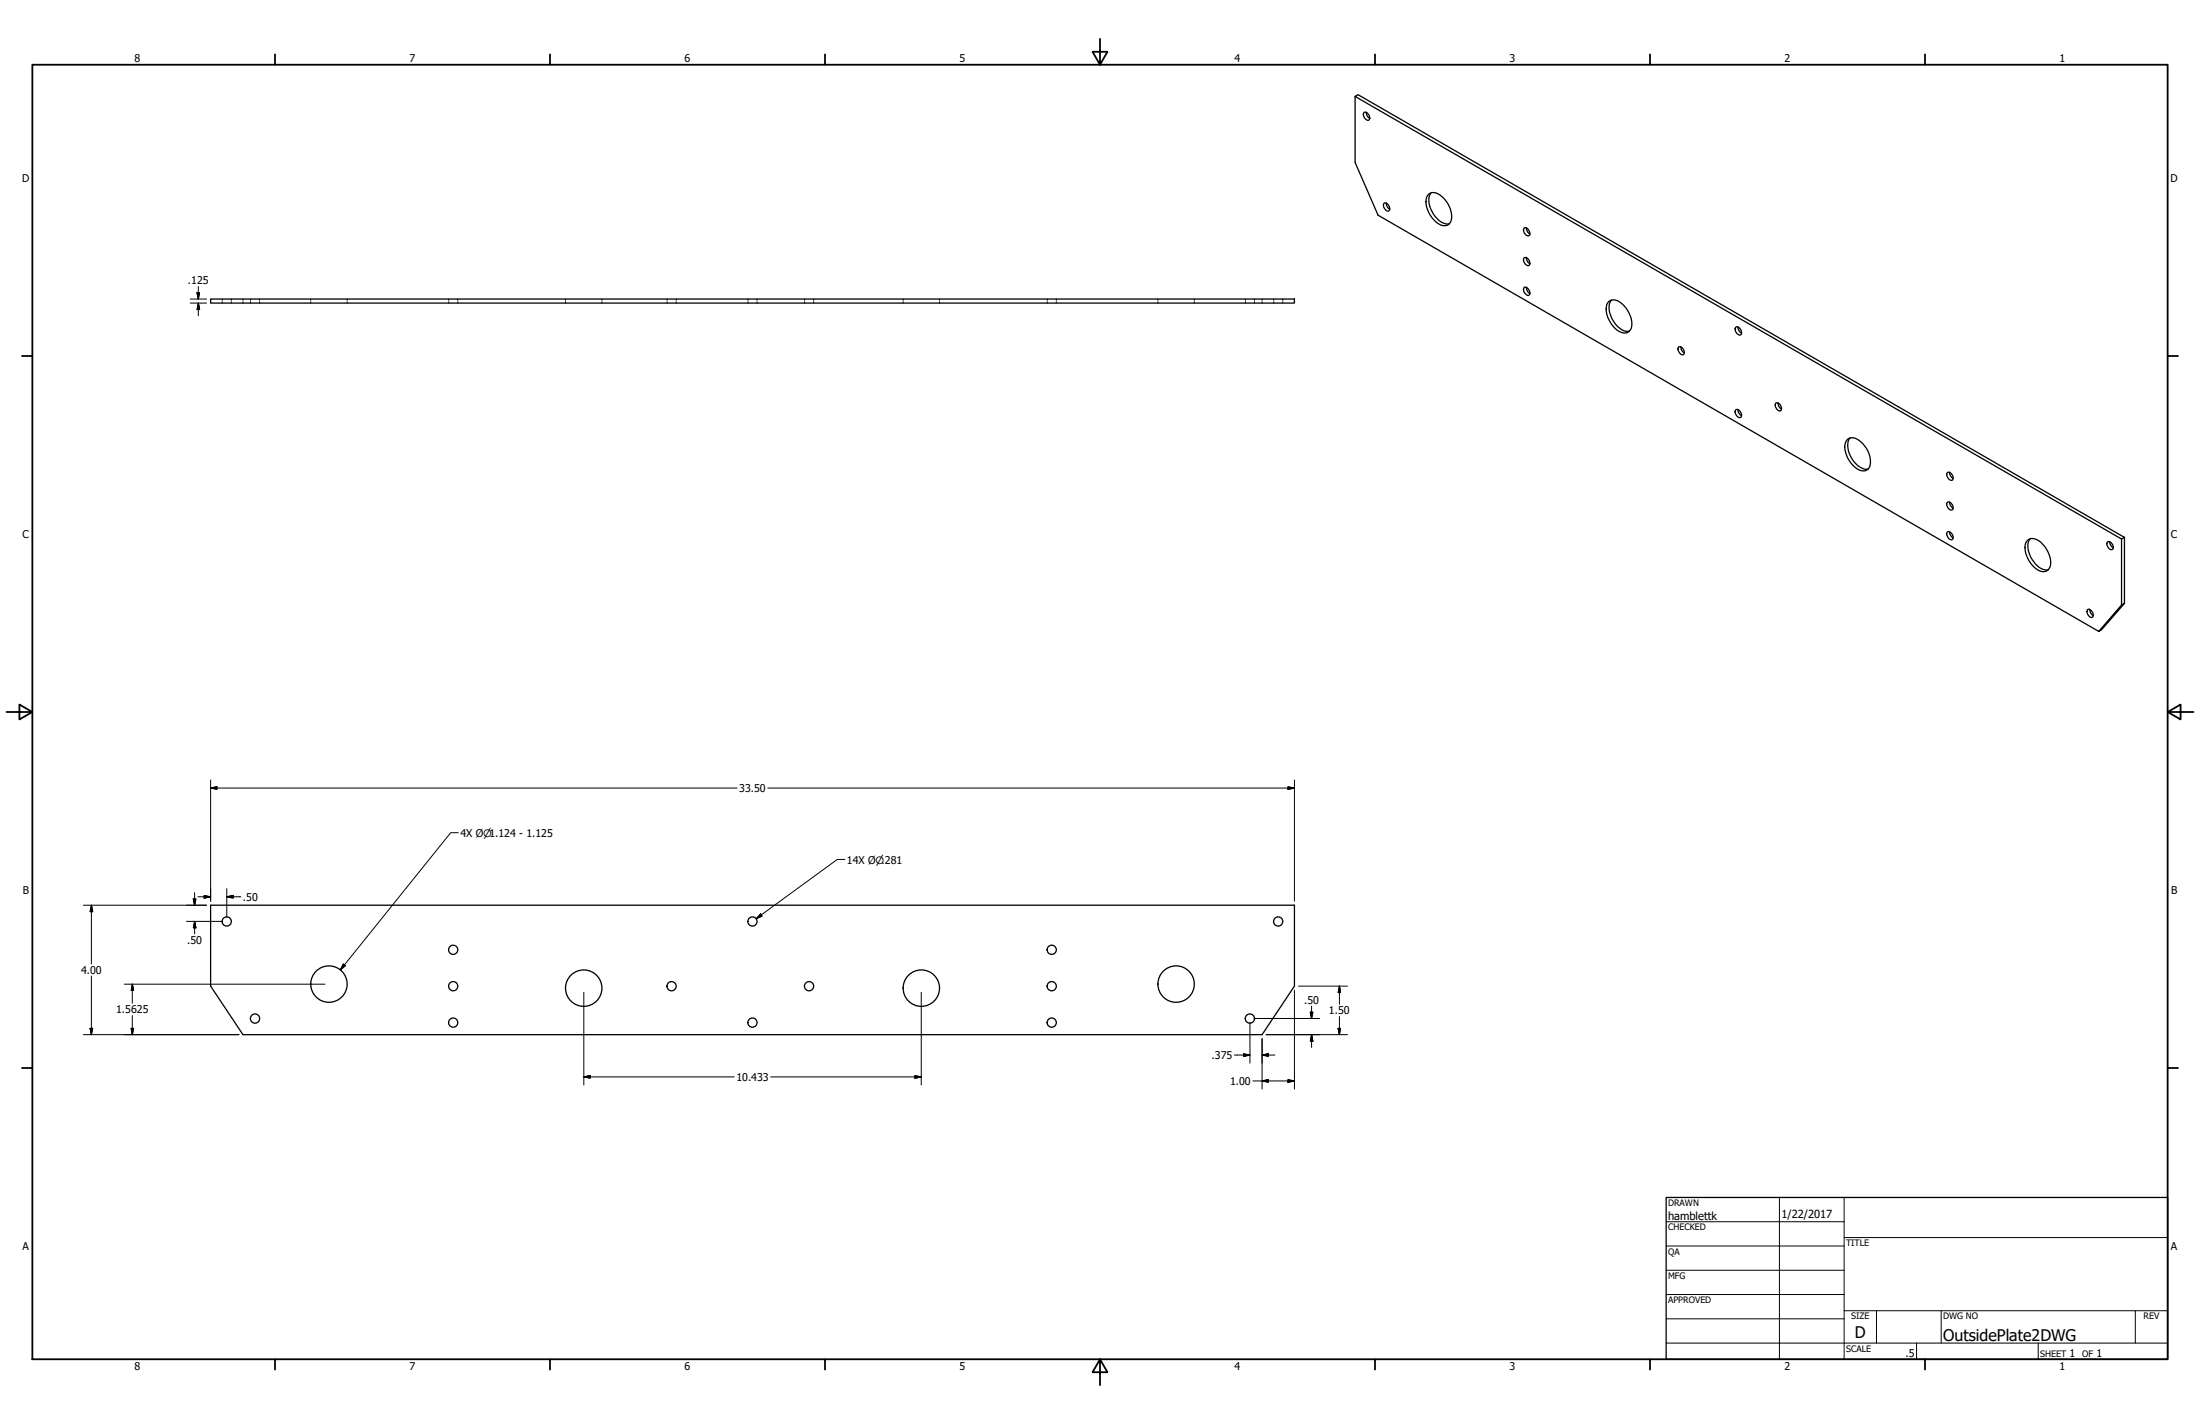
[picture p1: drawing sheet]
<svg xmlns="http://www.w3.org/2000/svg" width="864mm" height="559mm" viewBox="0 0 864 559" stroke-linecap="round" stroke-linejoin="round" font-family="sans-serif">
<!-- layer: Visible (ANSI) -->
<g fill="none" stroke="#000" stroke-width=".51">
<path d="M531.9 37.8l1.2-.7 300.8 173.8-1.1 .6zM531.9 37.8v26l9.1 20.7 282.8 163.3M535.4 44.1a1.98 1.98 0 0 1 1.9 1 1.98 1.98 0 0 1 0 2.1 2.16 2.16 0 0 1-1.9-3.1zM536.3 44.1l.7 1.8 .7 .6M543.3 79.8a1.98 1.98 0 0 1 1.9 .9 1.98 1.98 0 0 1-.1 2.1 2.16 2.16 0 0 1-1.8-3zM544.2 79.7l.3 1.4 1.1 1M560.8 76.2a3.8 3.8 0 0 1 5.2 1 9.4 9.4 0 0 1 3.3 10.2 3.6 3.6 0 0 1-5.7-.4 10.4 10.4 0 0 1-3.6-9.6zM561.8 75.6a7.2 7.2 0 0 0 .9 8.4 6.7 6.7 0 0 0 6.2 3.8M598.3 89.5a1.98 1.98 0 0 1 1.9 .9 1.98 1.98 0 0 1-.1 2.1 2.16 2.16 0 0 1-1.8-3zM599.2 89.4l.6 1.8 .8 .6M82.7 117.3h425.4v1.6h-425.4zM598.3 101.2a1.98 1.98 0 0 1 1.9 .9 1.98 1.98 0 0 1-.1 2.1 2.16 2.16 0 0 1-1.8-3z"/>
<path d="M598.3 112.8a1.98 1.98 0 0 1 1.9 1 1.98 1.98 0 0 1-.1 2.1 2.16 2.16 0 0 1-1.8-3.1zM599.2 101.1l.6 1.8 .8 .6M599.2 112.8l.6 1.8 .8 .6M631.6 118.3a3.8 3.8 0 0 1 5.2 1 10.4 10.4 0 0 1 3.5 9.5 3.1 3.1 0 0 1-5.2 1 9.7 9.7 0 0 1-4-10.9zM632.6 117.7a7.2 7.2 0 0 0 .8 8.4 6.6 6.6 0 0 0 6.2 3.9M658.9 136.1a1.98 1.98 0 0 1 1.9 1 1.98 1.98 0 0 1 0 2.1 2.16 2.16 0 0 1-1.9-3.1zM659.8 136.1l.3 1.4 1.1 1M681.4 128.4a1.98 1.98 0 0 1 1.9 .9 1.98 1.98 0 0 1 0 2.1 2.16 2.16 0 0 1-1.9-3zM682.2 128.3l.7 1.9 .7 .5M697.1 158.2a1.98 1.98 0 0 1 1.9 .9 1.98 1.98 0 0 1-.1 2.1 2.16 2.16 0 0 1-1.8-3zM698 158.1l.3 1.4 1 1M681.4 160.8a1.98 1.98 0 0 1 1.9 .9 1.98 1.98 0 0 1 0 2.1 2.16 2.16 0 0 1-1.9-3z"/>
<path d="M682.2 160.7l.7 1.9 .7 .5M725.2 172.4a3.8 3.8 0 0 1 5.2 1 9.5 9.5 0 0 1 3.3 10.2 3.7 3.7 0 0 1-5.7-.4 10.1 10.1 0 0 1-3.5-9.6zM726.2 171.8a7.2 7.2 0 0 0 .9 8.4 7.1 7.1 0 0 0 6.2 3.9M764.2 197.4l.3-.3a1.95 1.95 0 0 1 1.8 .9 1.95 1.95 0 0 1 0 2.1 2.18 2.18 0 0 1-2.1-2.7zM764.5 185.4a1.98 1.98 0 0 1 1.9 1 1.98 1.98 0 0 1-.1 2.1 2.1 2.1 0 0 1-1.8-3.1zM765.3 185.4l.4 1.4 1 1M765.3 197l.4 1.4 1 1.1M764.5 208.7a1.98 1.98 0 0 1 1.9 1 1.98 1.98 0 0 1-.1 2.1 2.1 2.1 0 0 1-1.8-3.1zM765.3 208.7l.4 1.4 1 1M796 212a4.4 4.4 0 0 1 5.9 1.7 8.7 8.7 0 0 1 2.5 9.4 3.6 3.6 0 0 1-5.7-.3 10.4 10.4 0 0 1-3.6-9.6zM797 211.4a7.1 7.1 0 0 0 .8 8.3 6.6 6.6 0 0 0 6.2 3.9M827.1 212.9l.2-.2a1.95 1.95 0 0 1 1.9 .9 1.95 1.95 0 0 1 0 2 2.18 2.18 0 0 1-2.1-2.7z"/>
<path d="M828.2 212.6l.3 1.4 1.1 1M832.8 211.5v25.9M833.9 210.9v25.9M819.5 239.2a1.98 1.98 0 0 1 1.8 1 1.98 1.98 0 0 1 0 2.1 2.16 2.16 0 0 1-1.8-3.1zM820.3 239.1l.4 1.4 1 1.1M832.8 237.4l1.1-.6-9 10.3-1.1 .7zM82.7 355.2h425.4v31.8l-12.7 19h-400l-12.7-19z"/>
<circle cx="89" cy="361.6" r="1.81"/>
<circle cx="177.9" cy="372.7" r="1.81"/>
<circle cx="295.4" cy="361.6" r="1.81"/>
<circle cx="412.8" cy="372.7" r="1.81"/>
<circle cx="501.7" cy="361.6" r="1.81"/>
<circle cx="100.1" cy="399.7" r="1.81"/>
<circle cx="129.1" cy="386.2" r="7.1"/>
<circle cx="177.9" cy="387" r="1.81"/>
<circle cx="229.1" cy="387.8" r="7.1"/>
<circle cx="263.6" cy="387" r="1.81"/>
<circle cx="317.6" cy="387" r="1.81"/>
<circle cx="361.7" cy="387.8" r="7.1"/>
<circle cx="412.8" cy="387" r="1.81"/>
<circle cx="461.7" cy="386.2" r="7.1"/>
<circle cx="490.6" cy="399.7" r="1.81"/>
<circle cx="177.9" cy="401.3" r="1.81"/>
<circle cx="295.4" cy="401.3" r="1.81"/>
<circle cx="412.8" cy="401.3" r="1.81"/>
</g>
<!-- layer: Hidden (ANSI) -->
<g fill="none" stroke="#000" stroke-width=".39">
<path d="M87.2 117.3v.6M87.2 118.4v.5M90.8 117.3v.6M90.8 118.4v.5M95.4 117.3v.6M95.4 118.4v.5M98.4 117.3v.6M98.4 118.4v.5M101.9 117.3v.6M101.9 118.4v.5M122 117.3v.6M122 118.4v.5"/>
<path d="M136.3 117.3v.6M136.3 118.4v.5M176.1 117.3v.6M176.1 118.4v.5M179.7 117.3v.6M179.7 118.4v.5M222 117.3v.6M222 118.4v.5M236.3 117.3v.6M236.3 118.4v.5M261.9 117.3v.6M261.9 118.4v.5"/>
<path d="M265.4 117.3v.6M265.4 118.4v.5M293.6 117.3v.6M293.6 118.4v.5M297.2 117.3v.6M297.2 118.4v.5M315.8 117.3v.6M315.8 118.4v.5M319.4 117.3v.6M319.4 118.4v.5M354.5 117.3v.6M354.5 118.4v.5"/>
<path d="M368.8 117.3v.6M368.8 118.4v.5M411.1 117.3v.6M411.1 118.4v.5M414.7 117.3v.6M414.7 118.4v.5M454.5 117.3v.6M454.5 118.4v.5M468.8 117.3v.6M468.8 118.4v.5M488.9 117.3v.6M488.9 118.4v.5"/>
<path d="M492.4 117.3v.6M492.4 118.4v.5M495.4 117.3v.6M495.4 118.4v.5M500 117.3v.6M500 118.4v.5M503.6 117.3v.6M503.6 118.4v.5"/>
</g>
<!-- layer: Border (ANSI) -->
<g fill="none" stroke="#000" stroke-width=".7">
<path d="M431.8 15.2v10.2l-2.9-5.1h5.8l-2.9 5.1M12.7 25.4h838.2v508h-838.2zM107.9 21.3v4.1M215.9 21.3v4.1M323.8 21.3v4.1M539.8 21.3v4.1M647.7 21.3v4.1M755.6 21.3v4.1M8.6 139.7h4.1M850.9 139.7h4.1M2.5 279.4h10.2l-5.1-2.9v5.8l5.1-2.9M850.9 279.4l5.1 2.9v-5.8l-5.1 2.9h10.2"/>
<path d="M8.6 419.1h4.1M850.9 419.1h4.1M107.9 533.4v4.1M215.9 533.4v4.1M323.8 533.4v4.1M431.8 533.4l2.9 5.1h-5.8l2.9-5.1v10.2M539.8 533.4v4.1M647.7 533.4v4.1M755.6 533.4v4.1"/>
</g>
<!-- layer: Title (ANSI) -->
<g fill="none" stroke="#000" stroke-width=".39">
<path d="M654 479.4h69.9M698.5 469.9v63.5M723.9 469.9v63.5M654 488.9h69.9M654 498.5h69.9M723.9 485.6h127M654 508h69.9M654 517.5h69.9M723.9 514.3h127M736.6 514.3v12.7M762 514.3v12.7M838.2 514.3v12.7"/>
<path d="M654 527h196.9M752.3 527v6.4M800.1 527v6.4"/>
</g>
<path d="M654 469.9h196.9v63.5h-196.9z" fill="none" stroke="#000" stroke-width=".51"/>
<!-- layer: Dimension (ANSI) -->
<g fill="none" stroke="#000" stroke-width=".39">
<path d="M74.7 117.3h6.4M74.7 118.9h6.4M77.3 114.9h1.1l-.5 2.4zM77.9 118.9l.5 2.6h-1.1zM77.9 112.5v4.8M77.9 118.9v5.1M82.7 309.2l2.5-.5v1.1zM82.7 306.1v47.5M82.7 309.2h206.7M301.4 309.2h206.7M505.6 308.7l2.5 .5-2.5 .6zM508.1 306.1v47.5"/>
<path d="M179.9 326.8h-3l-43.3 53.8M331.7 337.2h-3l-31.8 23.4M32.7 355.2h48.4M35.9 355.2l.5 2.6h-1zM35.9 355.2v23.1M75.9 352.7h1l-.5 2.5zM76.4 350.3v4.9M77.7 351.9h5M80.1 351.4l2.6 .5-2.6 .5zM89 351.9l2.5-.5v1zM89 351.9h5.6M89 348.7v11.3"/>
<path d="M298.6 358.6l.5 .9-2.2 1.1zM73.2 361.6h14.2M76.4 361.6l.5 2.5h-1zM76.4 361.6v4.9M134.8 378.3l.8 .7-2 1.6zM35.9 383v23M48.8 386.2h78.8M51.9 386.2l.6 2.5h-1zM51.9 386.2v7.5M51.9 398.5v7.5M229.2 389.4v36.4M361.6 389.4v36.4"/>
<path d="M492.3 399.7h25.7M508.1 388.6v38.8M509.7 387h19.3M514.3 397.2h1.1l-.5 2.5zM514.9 394.8v4.9M525.8 387l.4 2.5h-.9zM525.8 387v7.1M525.8 398.9v7.1M32.7 406h61.1M35.4 403.5h1l-.5 2.5zM51.5 403.5h1l-.6 2.5zM484.5 414h6.2"/>
<path d="M488.1 413.5l2.6 .5-2.6 .5zM490.7 401.3v15.9M495.4 414l2.5-.5v1zM495.4 407.6v19.8M495.4 414h5M497 406h32M514.9 406l.5 2.6h-1.1zM514.9 406v5M525.3 403.5h.9l-.4 2.5zM229.2 422.6l2.4-.5v1zM229.2 422.6h59M302.5 422.6h59.1"/>
<path d="M359.2 422.1l2.4 .5-2.4 .5zM491.8 424.2h16.3M495.4 424.2l2.5-.5v1zM505.6 423.7l2.5 .5-2.5 .5z"/>
</g>
<g fill="#000" stroke="#000" stroke-width=".39">
<path d="M77.3 114.9l.6 2.4zM77.3 114.9h1.1l-.5 2.4zM77.9 118.9l.5 2.6zM77.9 118.9l.5 2.6h-1.1zM82.7 309.2l2.5-.5zM82.7 309.2l2.5-.5v1.1zM505.6 309.8l2.5-.6zM505.6 308.7l2.5 .5-2.5 .6zM35.9 355.2l.5 2.6zM35.9 355.2l.5 2.6h-1zM75.9 352.7l.5 2.5zM75.9 352.7h1l-.5 2.5z"/>
<path d="M80.1 352.4l2.6-.5zM80.1 351.4l2.6 .5-2.6 .5zM89 351.9l2.5-.5zM89 351.9l2.5-.5v1zM298.6 358.6l-1.7 2zM298.6 358.6l.5 .9-2.2 1.1zM76.4 361.6l.5 2.5zM76.4 361.6l.5 2.5h-1zM134.8 378.3l-1.2 2.3zM134.8 378.3l.8 .7-2 1.6zM51.9 386.2l.6 2.5zM51.9 386.2l.6 2.5h-1z"/>
<path d="M514.3 397.2l.6 2.5zM514.3 397.2h1.1l-.5 2.5zM525.8 387l.4 2.5zM525.8 387l.4 2.5h-.9zM35.4 403.5l.5 2.5zM35.4 403.5h1l-.5 2.5zM51.5 403.5l.4 2.5zM51.5 403.5h1l-.6 2.5zM488.1 414.5l2.6-.5zM488.1 413.5l2.6 .5-2.6 .5zM495.4 414l2.5-.5zM495.4 414l2.5-.5v1z"/>
<path d="M514.9 406l.5 2.6zM514.9 406l.5 2.6h-1.1zM525.3 403.5l.5 2.5zM525.3 403.5h.9l-.4 2.5zM229.2 422.6l2.4-.5zM229.2 422.6l2.4-.5v1zM359.2 423.1l2.4-.5zM359.2 422.1l2.4 .5-2.4 .5zM495.4 424.2l2.5-.5zM495.4 424.2l2.5-.5v1zM505.6 424.7l2.5-.5zM505.6 423.7l2.5 .5-2.5 .5z"/>
</g>
<g font-size="6.3">
<text x="728.1" y="524.9">D</text>
<text x="762.8" y="526.2">OutsidePlate2DWG</text>
</g>
<g font-size="4.4">
<text x="654.8" y="478.6">hamblettk</text>
<text x="699.3" y="478">1/22/2017</text>
</g>
<g font-size="4.2">
<text x="52.8" y="24.4">8</text>
<text x="160.8" y="24.4">7</text>
<text x="268.7" y="24.4">6</text>
<text x="376.7" y="24.4">5</text>
<text x="484.6" y="24.4">4</text>
<text x="592.6" y="24.4">3</text>
<text x="700.5" y="24.4">2</text>
<text x="808.5" y="24.4">1</text>
<text x="8.8" y="71.4">D</text>
<text x="852" y="71.4">D</text>
<text x="73.8" y="111.6">.125</text>
<text x="8.9" y="211.1">C</text>
<text x="852.2" y="211.1">C</text>
<text x="290.2" y="310.8">33.50</text>
<text x="180.7" y="328.4">4X Ø⌀1.124 - 1.125</text>
<text x="332.5" y="338.9">14X Ø⌀.281</text>
<text x="9" y="350.8">B</text>
<text x="95.4" y="353.4">.50</text>
<text x="852.2" y="350.8">B</text>
<text x="73.5" y="370.4">.50</text>
<text x="31.8" y="382.1">4.00</text>
<text x="511.9" y="394">.50</text>
<text x="45.6" y="397.6">1.5625</text>
<text x="521.7" y="398">1.50</text>
<text x="475.6" y="415.5">.375</text>
<text x="289.1" y="424.1">10.433</text>
<text x="482.9" y="425.7">1.00</text>
<text x="8.9" y="490.5">A</text>
<text x="852.2" y="490.5">A</text>
<text x="748" y="532.6">.5</text>
<text x="812.4" y="532.6">1</text>
<text x="823" y="532.6">1</text>
<text x="52.8" y="537.5">8</text>
<text x="160.8" y="537.5">7</text>
<text x="268.7" y="537.5">6</text>
<text x="376.7" y="537.5">5</text>
<text x="484.6" y="537.5">4</text>
<text x="592.6" y="537.5">3</text>
<text x="700.5" y="537.5">2</text>
<text x="808.5" y="537.5">1</text>
</g>
<g font-size="3.5">
<text x="654.8" y="473.2">DRAWN</text>
<text x="654.8" y="482.8">CHECKED</text>
<text x="724.7" y="488.9">TITLE</text>
<text x="654.8" y="492.3">QA</text>
<text x="654.8" y="501.8">MFG</text>
<text x="654.8" y="511.4">APPROVED</text>
<text x="726.7" y="517.7">SIZE</text>
<text x="762.8" y="517.7">DWG NO</text>
<text x="841.4" y="517.7">REV</text>
<text x="724.7" y="530.4">SCALE</text>
<text x="800.9" y="532.6">SHEET</text>
<text x="817.4" y="532.6">OF</text>
</g>
</svg>
